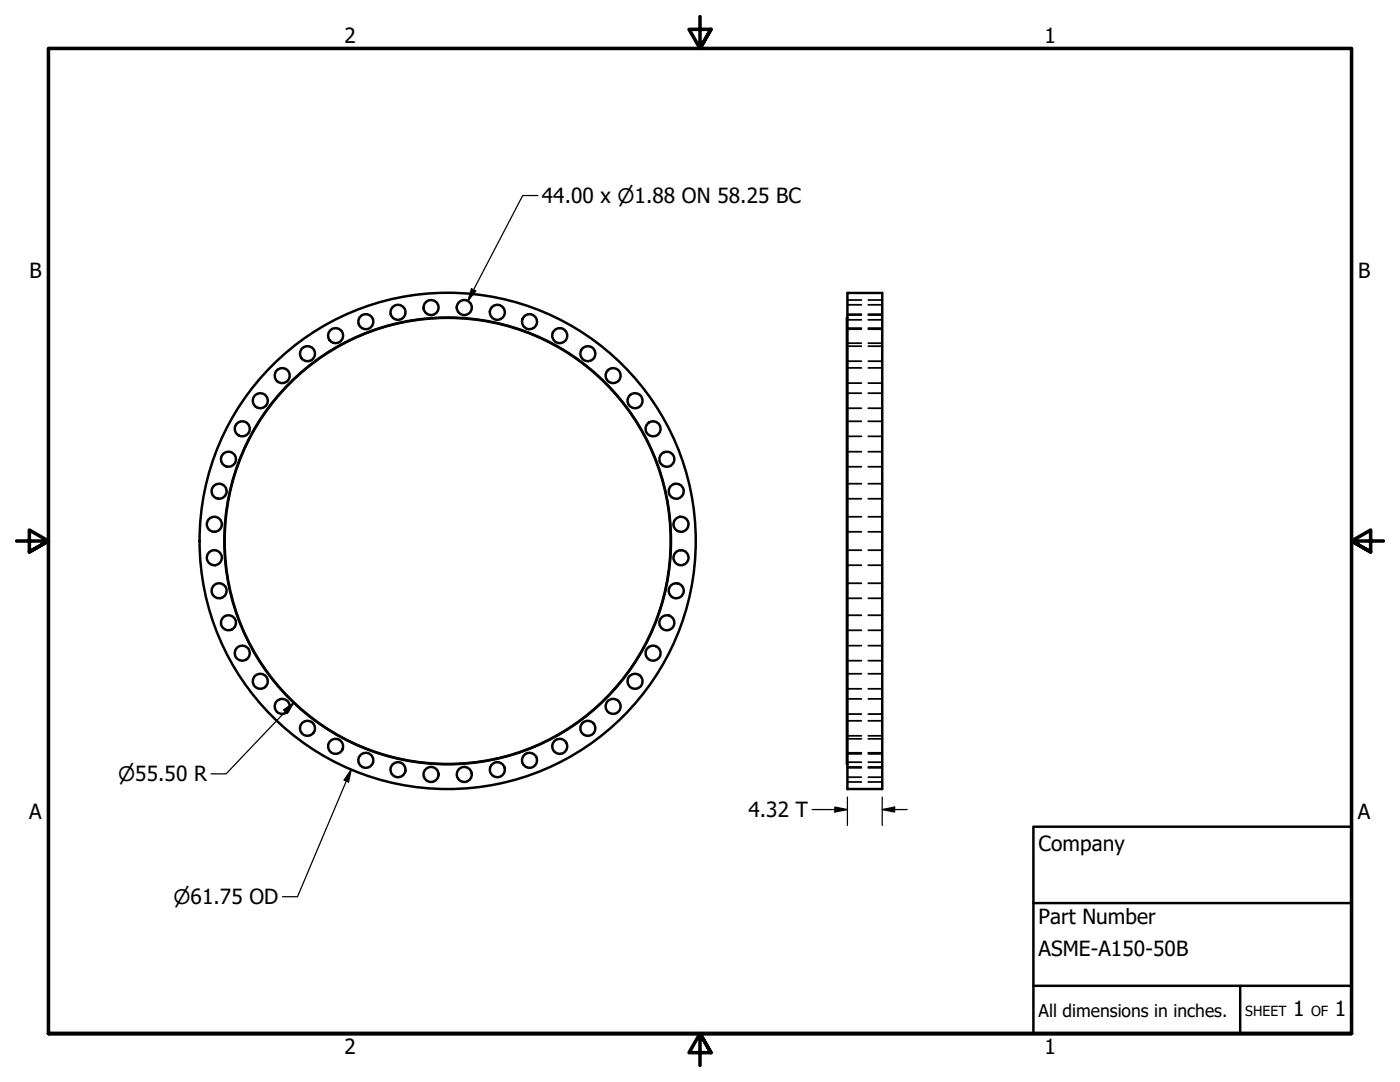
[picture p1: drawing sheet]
<svg xmlns="http://www.w3.org/2000/svg" width="279mm" height="216mm" viewBox="0 0 279 216" stroke-linecap="round" stroke-linejoin="round" font-family="sans-serif">
<!-- layer: Visible (ANSI) -->
<g fill="none" stroke="#000" stroke-width=".49">
<path d="M169.1 58.5h7v98.9h-7zM169.1 63.4l-.1 .1v88.9l.1 .1"/>
<circle cx="51.9" cy="80" r="1.5"/>
<circle cx="56.3" cy="74.9" r="1.5"/>
<circle cx="61.4" cy="70.6" r="1.5"/>
<circle cx="67" cy="67" r="1.5"/>
<circle cx="73" cy="64.2" r="1.5"/>
<circle cx="79.4" cy="62.3" r="1.5"/>
<circle cx="86" cy="61.4" r="1.5"/>
<circle cx="92.7" cy="61.4" r="1.5"/>
<circle cx="99.3" cy="62.3" r="1.5"/>
<circle cx="105.7" cy="64.2" r="1.5"/>
<circle cx="111.7" cy="67" r="1.5"/>
<circle cx="117.3" cy="70.6" r="1.5"/>
<circle cx="122.4" cy="74.9" r="1.5"/>
<circle cx="126.7" cy="80" r="1.5"/>
<circle cx="43.7" cy="98" r="1.5"/>
<circle cx="45.6" cy="91.6" r="1.5"/>
<circle cx="48.3" cy="85.6" r="1.5"/>
<circle cx="130.3" cy="85.6" r="1.5"/>
<circle cx="133.1" cy="91.6" r="1.5"/>
<circle cx="135" cy="98" r="1.5"/>
<circle cx="42.8" cy="111.3" r="1.5"/>
<circle cx="42.8" cy="104.6" r="1.5"/>
<circle cx="43.7" cy="117.9" r="1.5"/>
<circle cx="89.3" cy="107.9" r="44.5"/>
<circle cx="89.3" cy="107.9" r="44.6"/>
<circle cx="89.3" cy="107.9" r="49.5"/>
<circle cx="135" cy="117.9" r="1.5"/>
<circle cx="135.9" cy="111.3" r="1.5"/>
<circle cx="135.9" cy="104.6" r="1.5"/>
<circle cx="45.6" cy="124.3" r="1.5"/>
<circle cx="48.3" cy="130.3" r="1.5"/>
<circle cx="51.9" cy="135.9" r="1.5"/>
<circle cx="126.7" cy="135.9" r="1.5"/>
<circle cx="130.3" cy="130.3" r="1.5"/>
<circle cx="133.1" cy="124.3" r="1.5"/>
<circle cx="56.3" cy="141" r="1.5"/>
<circle cx="61.4" cy="145.3" r="1.5"/>
<circle cx="67" cy="148.9" r="1.5"/>
<circle cx="73" cy="151.7" r="1.5"/>
<circle cx="79.4" cy="153.6" r="1.5"/>
<circle cx="86" cy="154.5" r="1.5"/>
<circle cx="92.7" cy="154.5" r="1.5"/>
<circle cx="99.3" cy="153.6" r="1.5"/>
<circle cx="105.7" cy="151.7" r="1.5"/>
<circle cx="111.7" cy="148.9" r="1.5"/>
<circle cx="117.3" cy="145.3" r="1.5"/>
<circle cx="122.4" cy="141" r="1.5"/>
</g>
<!-- layer: Hidden (ANSI) -->
<g fill="none" stroke="#000" stroke-width=".35">
<path d="M169.1 59.9h2.8M173.3 59.9h2.8M169.1 63.8h2.8M169.1 60.8h2.8M169.1 65.7h2.8M169.1 62.7h2.8M169.1 68.5h2.8M169.1 65.5h2.8M169.1 72.1h2.8M169.1 69.1h2.8M169.1 76.4h2.8M169.1 73.4h2.8"/>
<path d="M169.1 78.5h2.8M169.1 62.9h2.8M173.3 63.8h2.8M173.3 60.8h2.8M173.3 65.7h2.8M173.3 62.7h2.8M173.3 68.5h2.8M173.3 65.5h2.8M173.3 72.1h2.8M173.3 69.1h2.8M173.3 76.4h2.8M173.3 73.4h2.8"/>
<path d="M173.3 78.5h2.8M173.3 62.9h2.8M169.1 81.5h2.8M169.1 87.1h2.8M169.1 84.1h2.8M169.1 93.1h2.8M169.1 90.1h2.8M169.1 99.5h2.8M169.1 96.5h2.8M173.3 81.5h2.8M173.3 87.1h2.8M173.3 84.1h2.8"/>
<path d="M173.3 93.1h2.8M173.3 90.1h2.8M173.3 99.5h2.8M173.3 96.5h2.8M169.1 106.1h2.8M169.1 103.1h2.8M169.1 112.8h2.8M169.1 109.8h2.8M169.1 119.4h2.8M169.1 116.4h2.8M173.3 106.1h2.8M173.3 103.1h2.8"/>
<path d="M173.3 112.8h2.8M173.3 109.8h2.8M173.3 119.4h2.8M173.3 116.4h2.8M169.1 125.8h2.8M169.1 122.8h2.8M169.1 131.8h2.8M169.1 128.8h2.8M169.1 137.4h2.8M169.1 134.4h2.8M169.1 139.5h2.8M173.3 125.8h2.8"/>
<path d="M173.3 122.8h2.8M173.3 131.8h2.8M173.3 128.8h2.8M173.3 137.4h2.8M173.3 134.4h2.8M173.3 139.5h2.8M169.1 142.5h2.8M169.1 146.8h2.8M169.1 143.8h2.8M169.1 150.4h2.8M169.1 147.4h2.8M169.1 153.2h2.8"/>
<path d="M169.1 150.2h2.8M169.1 155.1h2.8M169.1 152.1h2.8M169.1 156h2.8M169.1 153h2.8M173.3 142.5h2.8M173.3 146.8h2.8M173.3 143.8h2.8M173.3 150.4h2.8M173.3 147.4h2.8M173.3 153.2h2.8M173.3 150.2h2.8"/>
<path d="M173.3 155.1h2.8M173.3 152.1h2.8M173.3 156h2.8M173.3 153h2.8"/>
</g>
<!-- layer: Border (ANSI) -->
<path d="M139.7 3.3v6.4l-2.2-3.8h4.4l-2.2 3.8 2.2-3.8M3.3 107.9h6.4l-3.8-2.1v4.3l3.8-2.2-3.8 2.2M276.1 107.9h-6.4l3.8-2.1v4.3l-3.8-2.2 3.8 2.2M9.7 206.2v-196.5h260v196.5h-260h260M141.9 210l-2.2-3.8 2.2 3.8h-4.4l2.2-3.8v6.4" fill="none" stroke="#000" stroke-width=".71"/>
<!-- layer: Title (ANSI) -->
<path d="M206.2 165h63.5v41.2h-63.5zM206.2 196.7h63.5M206.2 180.2h63.5M247.5 196.7v9.5" fill="none" stroke="#000" stroke-width=".49"/>
<!-- layer: Dimension (ANSI) -->
<path d="M107.4 39h-3.1l-10.9 21M94.1 57.6l.9 .5-1.6 1.9zM56.6 141.6l2.1-1.4-1.4 2.1zM58.7 140.2l-13.6 14.2h-3M70.1 153.6l-.5 2.4-.9-.4zM70.1 153.6l-10.7 25.3h-3M169.1 159v5.7M176.1 159v5.7M162.1 161.5h7M166.6 161l2.5 .5-2.5 .5zM176.1 161.5l2.4-.5v1zM176.1 161.5h4.9" fill="none" stroke="#000" stroke-width=".25"/>
<g fill="#000">
<path d="M94.1 57.6l.9 .5-1.6 1.9z" fill-rule="evenodd"/>
<path d="M56.6 141.6l2.1-1.4-1.4 2.1z" fill-rule="evenodd"/>
<path d="M70.1 153.6l-.5 2.4-.9-.4z" fill-rule="evenodd"/>
<path d="M166.6 161l2.5 .5-2.5 .5z" fill-rule="evenodd"/>
<path d="M176.1 161.5l2.4-.5v1z" fill-rule="evenodd"/>
</g>
<g font-size="4.2">
<text x="68.7" y="8.6">2</text>
<text x="208.4" y="8.6">1</text>
<text x="108.1" y="40.5">44.00 x ⌀1.88 ON 58.25 BC</text>
<text x="5.9" y="55.5">B</text>
<text x="271" y="55.5">B</text>
<text x="5.8" y="163.4">A</text>
<text x="149.4" y="163.1">4.32 T</text>
<text x="271" y="163.4">A</text>
<text x="207.3" y="169.8">Company</text>
<text x="207.3" y="184.4">Part Number</text>
<text x="207.3" y="190.7">ASME-A150-50B</text>
<text x="258.1" y="202.8">1</text>
<text x="266.4" y="202.8">1</text>
<text x="68.7" y="210.3">2</text>
<text x="208.4" y="210.3">1</text>
</g>
<g font-size="4">
<text x="23.6" y="155.9">⌀55.50 R</text>
<text x="34.6" y="180.4">⌀61.75 OD</text>
</g>
<text font-size="3.5" x="207.3" y="202.9">All dimensions in inches.</text>
<g font-size="2.8">
<text x="248.5" y="202.8">SHEET</text>
<text x="261.7" y="202.8">OF</text>
</g>
</svg>
